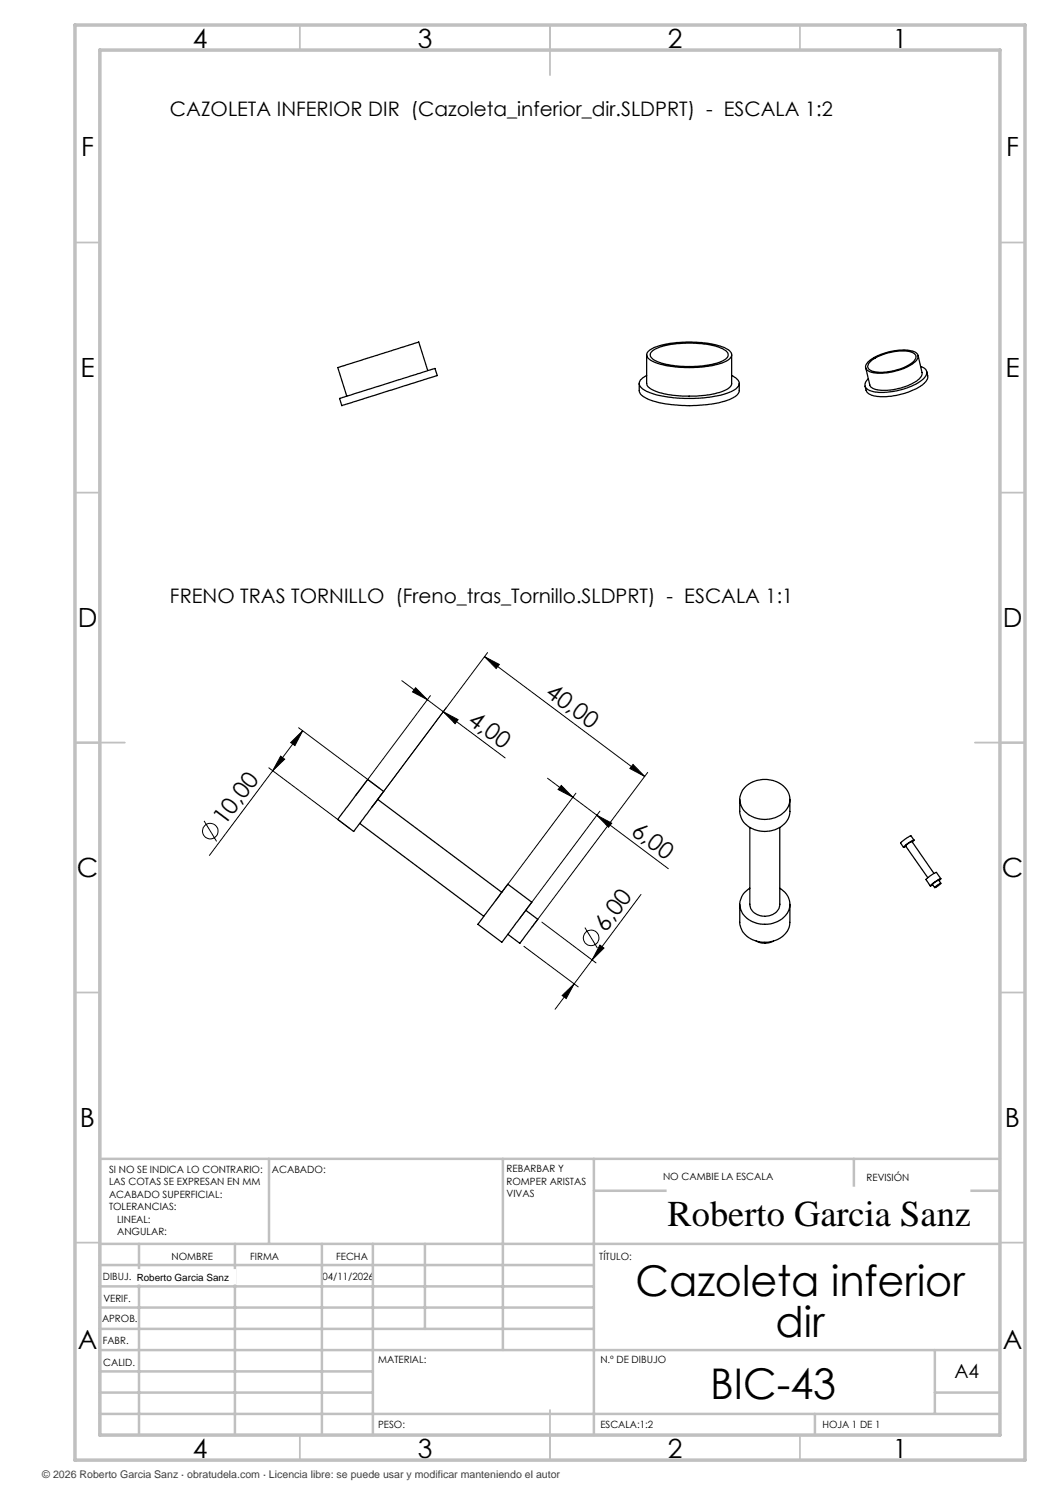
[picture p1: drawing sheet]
<svg xmlns="http://www.w3.org/2000/svg" width="210mm" height="297mm" viewBox="0 0 210 297" stroke-linecap="round" stroke-linejoin="round" font-family="sans-serif">
<g fill="none" stroke="#000" stroke-width=".2">
<path d="M80.4 136.1l5.1 3.8M83.1 137.5l2.4 2.4-3-1.5zM85.5 139.9l3.2 2.4M86.1 139.1l-14.9 20M96.9 131.3l3 1.6-.7 .8zM96.9 131.3l32 24M97.5 130.5l-23.2 31M53.8 153.6l16.2 12.1M54.5 154.2l-12.6 16.9M56.1 151.2l.8 .6-2.4 2.4zM58.1 148.5l2.4-2.3-1.5 2.9zM59.7 145.6l16.3 12.1"/>
<path d="M60.5 146.2l-6 8M88.7 142.3l12.3 9.3M88.7 142.3l2.9 1.6-.6 .8zM109.5 155.6l24.2 18.1M112.3 157.1l2.3 2.4-3-1.6zM115.2 158.6l-16 21.5M126.6 152.9l2.3 2.4-2.9-1.6zM129.5 154.5l-23.1 31M40.8 164.2l2.5 4.1M119.4 163.1l2.9 1.5-.6 .8zM120 162.2l-16 21.5M128.2 178.9l-9.8 13.1"/>
<path d="M104.8 189.3l10.8 8.1M108.4 184.4l10.8 8.2M112.4 199.1l2.4-2.3-1.6 2.9zM114.8 196.8l-3.8 5.1M117 185.5l2.5 4.1M118.4 192l-3.6 4.8M120 189l.8 .6-2.4 2.4z"/>
<circle cx="42.1" cy="166.2" r="1.55"/>
<circle cx="118.2" cy="187.6" r="1.56"/>
</g>
<g fill="none" stroke="#c0c0c0" stroke-width=".35">
<path d="M60 5v5M110 5v10M160 5v5M15 48.5h5M200 48.5h5M15 98.5h5M200 98.5h5M15 148.5h10M195 148.5h10M15 198.5h5M200 198.5h5M15 248.5h5"/>
<path d="M200 248.5h5M60 287v5M110 282v10M160 287v5"/>
</g>
<g fill="none" stroke="#c0c0c0" stroke-width=".5">
<path d="M53.8 231.8v17M100.6 231.8v38.2M118.8 231.8v55.2M118.8 238.2h81.2M170.8 231.8v6.4M200 231.8h-180v55.2M20 248.8h180M20 257.3h98.8M20 253h98.8M27.8 248.8v38.2M47 248.8v38.2M64.4 248.8v38.2"/>
<path d="M74.6 248.8v38.2M85 248.8v17M20 265.8h98.8M20 261.5h98.8M20 278.5h54.6M20 274.3h54.6M20 270h180M187 278.5h13M187 270v12.8M20 282.8h180M163 282.8v4.2"/>
</g>
<path d="M15 5h190v287h-190zM20 10h180v277h-180z" fill="none" stroke="#c0c0c0" stroke-width=".7"/>
<g fill="#000">
<path d="M56.1 151.2l.8 .6-2.4 2.4zM58.1 148.5l2.4-2.3-1.5 2.9z"/>
<path d="M88.7 142.3l2.9 1.6-.6 .8zM83.1 137.5l2.4 2.4-3-1.5z"/>
<path d="M126.6 152.9l2.3 2.4-2.9-1.6zM96.9 131.3l3 1.6-.7 .8z"/>
<path d="M119.4 163.1l2.9 1.5-.6 .8zM112.3 157.1l2.3 2.4-3-1.6z"/>
<path d="M112.4 199.1l2.4-2.3-1.6 2.9zM120 189l.8 .6-2.4 2.4z"/>
</g>
<g fill="none" stroke="#000" stroke-width=".25">
<path d="M67.9 79.7l19.1-6 .5 1.4-19.1 6zM85.5 74.1l-1.8-5.7-14.5 4.6-1.6 .5 1.8 5.7M127.8 76.7v1.5a3.7 3.7 0 0 0 3 2.1 27.8 27.8 0 0 0 15-.4l1.2-.6 .7-.6 .1-.5v-1.5M129.3 71l.1 5.8a2.69 2.69 0 0 0 2.1 1.6 23.5 23.5 0 0 0 13.2-.2l1.1-.6a1.02 1.02 0 0 0 .5-.9v-5.7M129.3 75.1l-.6 .4a1.27 1.27 0 0 0-.9 1.2 1.27 1.27 0 0 0 .9 1.2 20 20 0 0 0 10.1 1.8 16.9 16.9 0 0 0 8.4-1.9 1.25 1.25 0 0 0 .6-1.2 1.25 1.25 0 0 0-.8-1.1l-.7-.4M129.6 70.3a11.5 11.5 0 0 1 6.6-1.8 17.8 17.8 0 0 1 9.4 1.4 1.13 1.13 0 0 1 .7 1.1 1.13 1.13 0 0 1-.7 1 19.2 19.2 0 0 1-10.3 1.4 10.4 10.4 0 0 1-5.7-1.8 .97 .97 0 0 1 0-1.3zM130.4 70.2a11.8 11.8 0 0 1 6.6-1.6 14.9 14.9 0 0 1 8.1 1.5 1.04 1.04 0 0 1 .5 1.1 1.04 1.04 0 0 1-.8 .8 18.5 18.5 0 0 1-10.1 1.1 7.1 7.1 0 0 1-4.5-1.6 .92 .92 0 0 1 .2-1.3zM173.5 72.5a11 11 0 0 1 9.4-2.2 1.11 1.11 0 0 1 .7 1.1 1.11 1.11 0 0 1-.6 1 11.4 11.4 0 0 1-9 2 1.07 1.07 0 0 1-.9-.8 1.07 1.07 0 0 1 .4-1.1zM174.2 72.2a10.4 10.4 0 0 1 8.2-1.8 1.03 1.03 0 0 1 .8 .9 1.03 1.03 0 0 1-.6 1.1 10.4 10.4 0 0 1-8.3 1.8 .99 .99 0 0 1-.8-.9 .99 .99 0 0 1 .6-1zM183.6 71.1l.8 3.4a2.43 2.43 0 0 1-1.8 2.1 10.8 10.8 0 0 1-7.9 1.1l-.7-.6-.9-3.5M184.1 73.3a1.29 1.29 0 0 1 1.2 .9 1.29 1.29 0 0 1-.5 1.5 13.5 13.5 0 0 1-10.5 2.5 1.27 1.27 0 0 1-1.1-1.9l.4-.5M185.3 74.3l.2 .8a2.34 2.34 0 0 1-1.5 2.2l-.2 .1a13.8 13.8 0 0 1-9.5 1.7l-.8-.6-.5-1.3"/>
<path d="M73.5 155.9l3.2 2.4-6 8-3.1-2.4zM75.5 159.9l24.9 18.6M148 159.9v2.4a4.7 4.7 0 0 0 5.4 4 4.5 4.5 0 0 0 4.6-4v-2.4M149.2 157.2a5.7 5.7 0 0 1 8.4 1.2 3.6 3.6 0 0 1-2.2 5 5.6 5.6 0 0 1-7.1-2 3.3 3.3 0 0 1 .9-4.2zM71.9 164.7l24.9 18.6M101.6 176.8l4.8 3.7-6 8-4.8-3.6zM150 165.5v15.4a2.85 2.85 0 0 0 3.6 2.3 2.56 2.56 0 0 0 2.4-2.3v-15.4M150 177.7a3.6 3.6 0 0 0-2 3.3 3.6 3.6 0 0 0 2.2 3.2 5.5 5.5 0 0 0 7.6-2.2 3.6 3.6 0 0 0-1.8-4.3M182.5 168.4l.3-.4-1.1 .6-1 .9 .5-.2M182.8 168l-.6-.8-.9 .4-1.2 1 .6 .9M186.8 174.7l-4.4-6.4-1 .5-.3 .4 4.5 6.3M186.9 177.5l1.3-.9-.6 .6z"/>
<path d="M187.8 176.1l.4-.4-1.2 .6-.9 .9 .4-.2M188.2 175.8l-.9-1.3-1 .5-1.1 .9 .9 1.3M188.2 176.7l-.5-.7-.7 .4-.5 .5 .4 .6M105.2 182.1l2.4 1.8-3.4 4.4-.2 .4-2.4-1.8M148 180.9v3.6a4.6 4.6 0 0 0 5 4 4.6 4.6 0 0 0 5-4v-3.6M151.2 188.2a3.5 3.5 0 0 0 3.5 0"/>
</g>
<g fill="#fff" stroke="#fff" stroke-width=".35">
<path d="M27.3 254h19.7v2.7h-19.7z"/>
<path d="M133.5 237.5h60.4v9.9h-60.4z"/>
</g>
<g font-size="8.5">
<text x="127.1" y="259.3">Cazoleta inferior</text>
<text x="155.1" y="267.4">dir</text>
<text x="142" y="279.7">BIC-43</text>
</g>
<text font-size="7.3" x="133.5" y="245.1">Roberto Garcia Sanz</text>
<g font-size="5.3">
<text x="38.5" y="9.5">4</text>
<text x="83.5" y="9.5">3</text>
<text x="133.6" y="9.5">2</text>
<text x="178.6" y="9.5">1</text>
<text x="16.2" y="31.2">F</text>
<text x="201.2" y="31.2">F</text>
<text x="16.1" y="75.5">E</text>
<text x="201.1" y="75.5">E</text>
<text x="15.5" y="125.5">D</text>
<text x="200.5" y="125.5">D</text>
<text x="15.4" y="175.5">C</text>
<text x="200.4" y="175.5">C</text>
<text x="16" y="225.5">B</text>
<text x="201" y="225.5">B</text>
<text x="15.5" y="269.7">A</text>
<text x="200.5" y="269.7">A</text>
<text x="38.5" y="291.5">4</text>
<text x="83.5" y="291.5">3</text>
<text x="133.6" y="291.5">2</text>
<text x="178.6" y="291.5">1</text>
</g>
<g font-size="4.7">
<text x="108.9" y="139" transform="rotate(37 108.9 139)">40,00</text>
<text x="93.4" y="144.6" transform="rotate(37 93.4 144.6)">4,00</text>
<text x="45" y="165.2" transform="rotate(-53 45 165.2)">10,00</text>
<text x="126" y="166.7" transform="rotate(37 126 166.7)">6,00</text>
<text x="121.2" y="186.5" transform="rotate(-53 121.2 186.5)">6,00</text>
</g>
<g font-size="4">
<text x="34" y="23.1">CAZOLETA INFERIOR DIR (Cazoleta_inferior_dir.SLDPRT) - ESCALA 1:2</text>
<text x="34" y="120.6">FRENO TRAS TORNILLO (Freno_tras_Tornillo.SLDPRT) - ESCALA 1:1</text>
</g>
<text font-size="3.9" x="190.9" y="275.5">A4</text>
<text font-size="2.1" fill="#404040" x="8.5" y="295.6">© 2026 Roberto Garcia Sanz · obratudela.com · Licencia libre: se puede usar y modificar manteniendo el autor</text>
<g font-size="2">
<text x="21.8" y="234.6">SI NO SE INDICA LO CONTRARIO:</text>
<text x="21.8" y="237.1">LAS COTAS SE EXPRESAN EN MM</text>
<text x="21.8" y="239.6">ACABADO SUPERFICIAL:</text>
<text x="54.4" y="234.6">ACABADO:</text>
<text x="101.3" y="234.5">REBARBAR Y</text>
<text x="101.3" y="237">ROMPER ARISTAS</text>
<text x="101.3" y="239.5">VIVAS</text>
<text x="132.6" y="236">NO CAMBIE LA ESCALA</text>
<text x="173.3" y="236.2">REVISIÓN</text>
<text x="21.8" y="242.1">TOLERANCIAS:</text>
<text x="23.4" y="244.6">LINEAL:</text>
<text x="23.4" y="247.1">ANGULAR:</text>
<text x="34.3" y="252">NOMBRE</text>
<text x="50" y="251.9">FIRMA</text>
<text x="67.2" y="251.9">FECHA</text>
<text x="119.9" y="251.9">TÍTULO:</text>
<text x="20.6" y="256.1">DIBUJ.</text>
<text x="27.3" y="256.1">Roberto Garcia Sanz</text>
<text x="64.5" y="255.9">04/11/2026</text>
<text x="20.7" y="260.3">VERIF.</text>
<text x="20.4" y="264.4">APROB.</text>
<text x="20.5" y="268.8">FABR.</text>
<text x="20.7" y="273.1">CALID.</text>
<text x="75.6" y="272.5">MATERIAL:</text>
<text x="120.1" y="272.5">N.º DE DIBUJO</text>
<text x="75.6" y="285.5">PESO:</text>
<text x="120.1" y="285.6">ESCALA:1:2</text>
<text x="164.5" y="285.6">HOJA 1 DE 1</text>
</g>
</svg>
